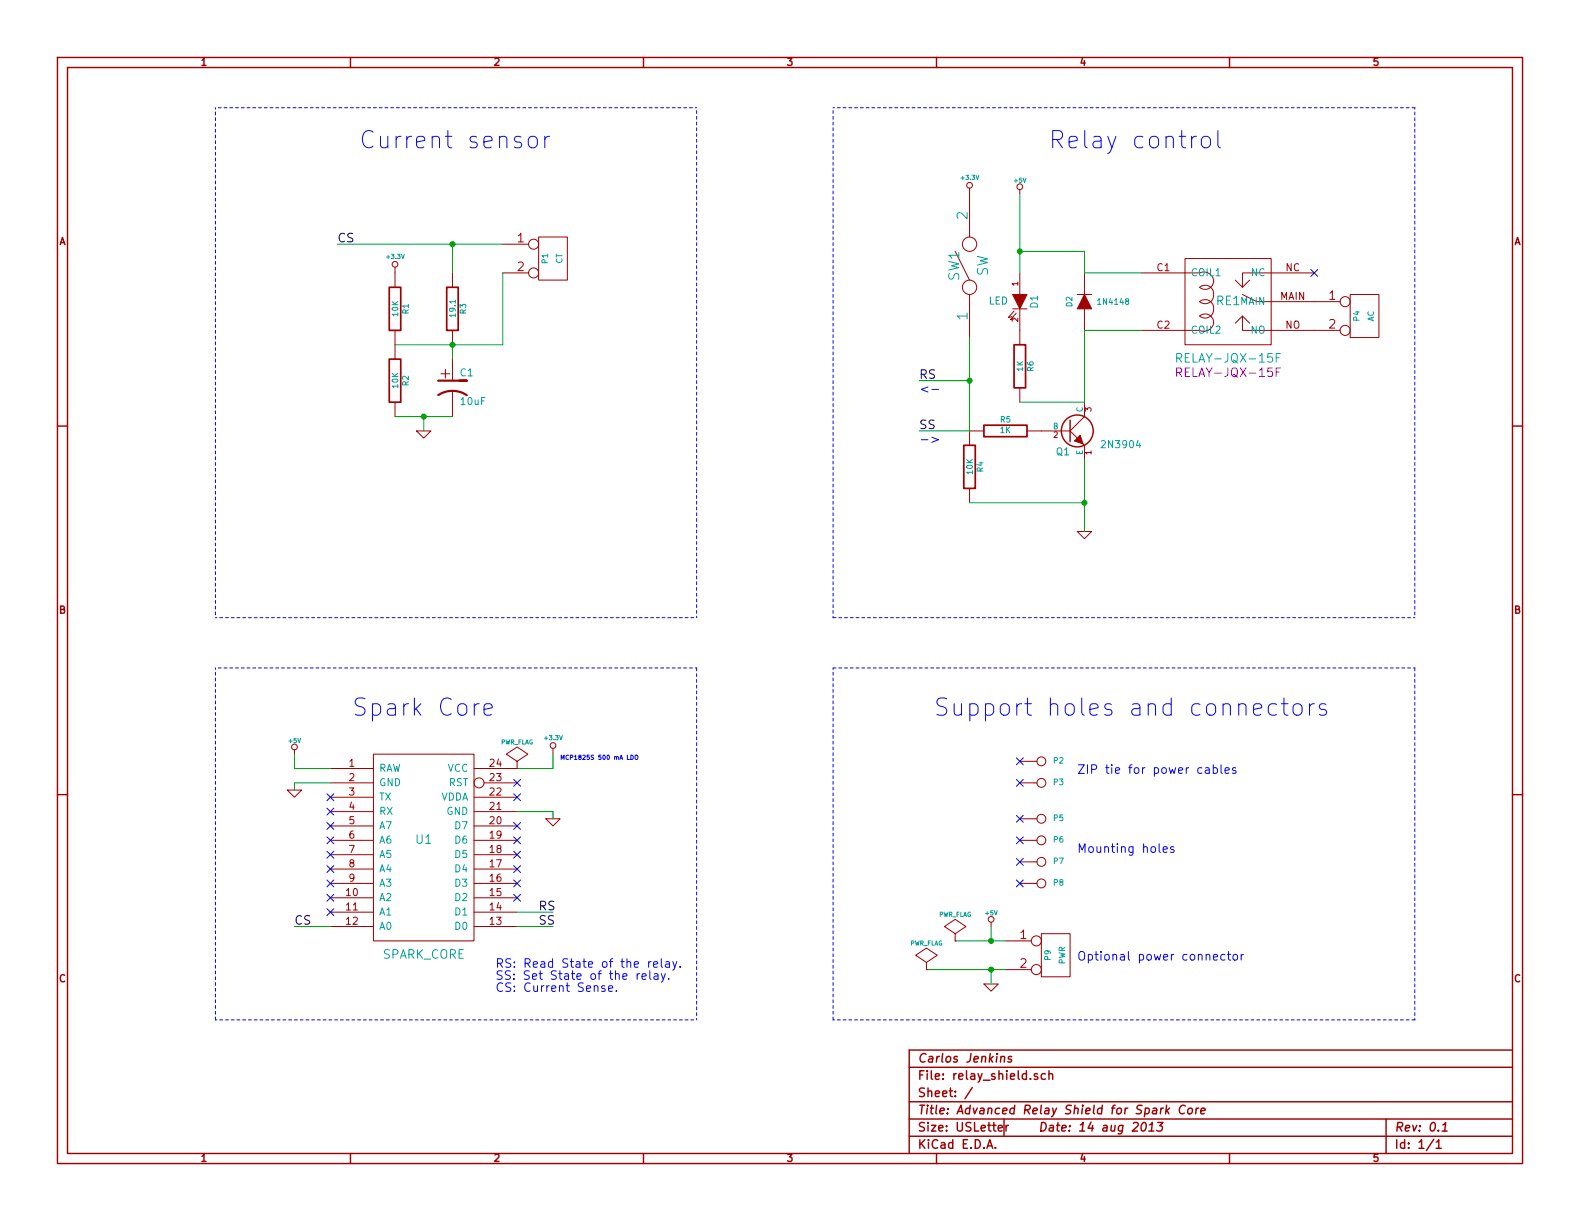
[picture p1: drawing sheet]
EESchema Schematic File Version 2
LIBS:power
LIBS:device
LIBS:transistors
LIBS:conn
LIBS:linear
LIBS:regul
LIBS:74xx
LIBS:cmos4000
LIBS:adc-dac
LIBS:memory
LIBS:xilinx
LIBS:special
LIBS:microcontrollers
LIBS:dsp
LIBS:microchip
LIBS:analog_switches
LIBS:motorola
LIBS:texas
LIBS:intel
LIBS:audio
LIBS:interface
LIBS:digital-audio
LIBS:philips
LIBS:display
LIBS:cypress
LIBS:siliconi
LIBS:opto
LIBS:atmel
LIBS:contrib
LIBS:valves
LIBS:spark_core
LIBS:relay-jqx-15f
LIBS:relay_shield-cache
EELAYER 27 0
EELAYER END
$Descr USLetter 11000 8500
encoding utf-8
Sheet 1 1
Title "Advanced Relay Shield for Spark Core"
Date "14 aug 2013"
Rev "0.1"
Comp "Carlos Jenkins"
Comment1 ""
Comment2 ""
Comment3 ""
Comment4 ""
$EndDescr
$Comp
L SPARK_CORE U1
U 1 1
P 2950 5900
F 0 "U1" H 2950 5950 60  0000 C CNN
F 1 "SPARK_CORE" H 2950 5150 60  0000 C CNN
F 2 "~" H 3450 6100 60  0000 C CNN
F 3 "~" H 3450 6100 60  0000 C CNN
	1    2950 5900
	1    0    0    -1  
$EndComp
$Comp
L +3.3V #PWR01
U 1 1
P 3850 5250
F 0 "#PWR01" H 3850 5210 30  0001 C CNN
F 1 "+3.3V" H 3850 5360 30  0000 C CNN
F 2 "" H 3850 5250 60  0000 C CNN
F 3 "" H 3850 5250 60  0000 C CNN
	1    3850 5250
	1    0    0    -1  
$EndComp
$Comp
L GND #PWR02
U 1 1
P 3850 5700
F 0 "#PWR02" H 3850 5700 30  0001 C CNN
F 1 "GND" H 3850 5630 30  0001 C CNN
F 2 "" H 3850 5700 60  0000 C CNN
F 3 "" H 3850 5700 60  0000 C CNN
	1    3850 5700
	1    0    0    -1  
$EndComp
$Comp
L GND #PWR03
U 1 1
P 2050 5500
F 0 "#PWR03" H 2050 5500 30  0001 C CNN
F 1 "GND" H 2050 5430 30  0001 C CNN
F 2 "" H 2050 5500 60  0000 C CNN
F 3 "" H 2050 5500 60  0000 C CNN
	1    2050 5500
	1    0    0    -1  
$EndComp
Text Label 3750 6350 0    60   ~ 0
RS
Text Label 3750 6450 0    60   ~ 0
SS
Text Label 2050 6450 0    60   ~ 0
CS
Text Notes 3450 6750 0    60   ~ 0
RS: Read State of the relay.\nSS: Set State of the relay.\nCS: Current Sense.
$Comp
L SPST SW1
U 1 1
P 6750 1850
F 0 "SW1" H 6750 1950 70  0000 C CNN
F 1 "SW" H 6750 1750 70  0000 C CNN
F 2 "~" H 6750 1850 60  0000 C CNN
F 3 "~" H 6750 1850 60  0000 C CNN
	1    6750 1850
	0    -1   -1   0   
$EndComp
$Comp
L LED D1
U 1 1
P 7100 2100
F 0 "D1" H 7100 2200 50  0000 C CNN
F 1 "LED" V 7100 1950 50  0000 C CNN
F 2 "~" H 7100 2100 60  0000 C CNN
F 3 "~" H 7100 2100 60  0000 C CNN
	1    7100 2100
	0    1    1    0   
$EndComp
$Comp
L DIODE D2
U 1 1
P 7550 2100
F 0 "D2" H 7550 2200 40  0000 C CNN
F 1 "1N4148" V 7550 1900 40  0000 C CNN
F 2 "~" H 7550 2100 60  0000 C CNN
F 3 "~" H 7550 2100 60  0000 C CNN
	1    7550 2100
	0    -1   -1   0   
$EndComp
$Comp
L NPN Q1
U 1 1
P 7450 3000
F 0 "Q1" H 7450 2850 50  0000 R CNN
F 1 "2N3904" H 7950 2900 50  0000 R CNN
F 2 "~" H 7450 3000 60  0000 C CNN
F 3 "~" H 7450 3000 60  0000 C CNN
	1    7450 3000
	1    0    0    -1  
$EndComp
$Comp
L +3.3V #PWR04
U 1 1
P 6750 1350
F 0 "#PWR04" H 6750 1310 30  0001 C CNN
F 1 "+3.3V" H 6750 1460 30  0000 C CNN
F 2 "" H 6750 1350 60  0000 C CNN
F 3 "" H 6750 1350 60  0000 C CNN
	1    6750 1350
	1    0    0    -1  
$EndComp
$Comp
L GND #PWR05
U 1 1
P 7550 3700
F 0 "#PWR05" H 7550 3700 30  0001 C CNN
F 1 "GND" H 7550 3630 30  0001 C CNN
F 2 "" H 7550 3700 60  0000 C CNN
F 3 "" H 7550 3700 60  0000 C CNN
	1    7550 3700
	1    0    0    -1  
$EndComp
$Comp
L R R6
U 1 1
P 7100 2550
F 0 "R6" V 7180 2550 40  0000 C CNN
F 1 "1K" V 7107 2551 40  0000 C CNN
F 2 "~" V 7030 2550 30  0000 C CNN
F 3 "~" H 7100 2550 30  0000 C CNN
	1    7100 2550
	1    0    0    -1  
$EndComp
$Comp
L +5V #PWR06
U 1 1
P 2050 5250
F 0 "#PWR06" H 2050 5340 20  0001 C CNN
F 1 "+5V" H 2050 5340 30  0000 C CNN
F 2 "" H 2050 5250 60  0000 C CNN
F 3 "" H 2050 5250 60  0000 C CNN
	1    2050 5250
	1    0    0    -1  
$EndComp
$Comp
L +5V #PWR07
U 1 1
P 7100 1350
F 0 "#PWR07" H 7100 1440 20  0001 C CNN
F 1 "+5V" H 7100 1440 30  0000 C CNN
F 2 "" H 7100 1350 60  0000 C CNN
F 3 "" H 7100 1350 60  0000 C CNN
	1    7100 1350
	1    0    0    -1  
$EndComp
$Comp
L R R5
U 1 1
P 7000 3000
F 0 "R5" V 7080 3000 40  0000 C CNN
F 1 "1K" V 7007 3001 40  0000 C CNN
F 2 "~" V 6930 3000 30  0000 C CNN
F 3 "~" H 7000 3000 30  0000 C CNN
	1    7000 3000
	0    -1   -1   0   
$EndComp
Text Notes 3900 5300 0    30   ~ 0
MCP1825S 500 mA LDO\n
Text Label 6400 3000 0    60   ~ 0
SS
Text Label 6400 2650 0    60   ~ 0
RS
$Comp
L R R4
U 1 1
P 6750 3250
F 0 "R4" V 6830 3250 40  0000 C CNN
F 1 "10K" V 6757 3251 40  0000 C CNN
F 2 "~" V 6680 3250 30  0000 C CNN
F 3 "~" H 6750 3250 30  0000 C CNN
	1    6750 3250
	1    0    0    -1  
$EndComp
$Comp
L CONN_2 P1
U 1 1
P 3850 1800
F 0 "P1" V 3800 1800 40  0000 C CNN
F 1 "CT" V 3900 1800 40  0000 C CNN
F 2 "" H 3850 1800 60  0000 C CNN
F 3 "" H 3850 1800 60  0000 C CNN
	1    3850 1800
	1    0    0    -1  
$EndComp
$Comp
L R R3
U 1 1
P 3150 2150
F 0 "R3" V 3230 2150 40  0000 C CNN
F 1 "19.1" V 3157 2151 40  0000 C CNN
F 2 "~" V 3080 2150 30  0000 C CNN
F 3 "~" H 3150 2150 30  0000 C CNN
	1    3150 2150
	1    0    0    -1  
$EndComp
Text Label 2350 1700 0    60   ~ 0
CS
$Comp
L +3.3V #PWR08
U 1 1
P 2750 1900
F 0 "#PWR08" H 2750 1860 30  0001 C CNN
F 1 "+3.3V" H 2750 2010 30  0000 C CNN
F 2 "" H 2750 1900 60  0000 C CNN
F 3 "" H 2750 1900 60  0000 C CNN
	1    2750 1900
	1    0    0    -1  
$EndComp
$Comp
L R R1
U 1 1
P 2750 2150
F 0 "R1" V 2830 2150 40  0000 C CNN
F 1 "10K" V 2757 2151 40  0000 C CNN
F 2 "~" V 2680 2150 30  0000 C CNN
F 3 "~" H 2750 2150 30  0000 C CNN
	1    2750 2150
	1    0    0    -1  
$EndComp
$Comp
L R R2
U 1 1
P 2750 2650
F 0 "R2" V 2830 2650 40  0000 C CNN
F 1 "10K" V 2757 2651 40  0000 C CNN
F 2 "~" V 2680 2650 30  0000 C CNN
F 3 "~" H 2750 2650 30  0000 C CNN
	1    2750 2650
	1    0    0    -1  
$EndComp
$Comp
L CP1 C1
U 1 1
P 3150 2700
F 0 "C1" H 3200 2800 50  0000 L CNN
F 1 "10uF" H 3200 2600 50  0000 L CNN
F 2 "~" H 3150 2700 60  0000 C CNN
F 3 "~" H 3150 2700 60  0000 C CNN
	1    3150 2700
	1    0    0    -1  
$EndComp
$Comp
L GND #PWR09
U 1 1
P 2950 3000
F 0 "#PWR09" H 2950 3000 30  0001 C CNN
F 1 "GND" H 2950 2930 30  0001 C CNN
F 2 "" H 2950 3000 60  0000 C CNN
F 3 "" H 2950 3000 60  0000 C CNN
	1    2950 3000
	1    0    0    -1  
$EndComp
Text Notes 6400 2750 0    60   ~ 0
<-
Text Notes 6400 3100 0    60   ~ 0
->\n
$Comp
L RELAY-JQX-15F RE1
U 1 1
P 8550 2100
F 0 "RE1" H 8550 2100 60  0000 C CNN
F 1 "RELAY-JQX-15F" H 8550 1700 60  0000 C CNN
F 2 "RELAY-JQX-15F" H 8550 1600 60  0000 C CNN
F 3 "" H 8900 1700 60  0000 C CNN
	1    8550 2100
	1    0    0    -1  
$EndComp
NoConn ~ 9150 1900
$Comp
L CONN_2 P4
U 1 1
P 9500 2200
F 0 "P4" V 9450 2200 40  0000 C CNN
F 1 "AC" V 9550 2200 40  0000 C CNN
F 2 "" H 9500 2200 60  0000 C CNN
F 3 "" H 9500 2200 60  0000 C CNN
	1    9500 2200
	1    0    0    -1  
$EndComp
$Comp
L CONN_1 P3
U 1 1
P 7250 5450
F 0 "P3" H 7330 5450 40  0000 L CNN
F 1 "Z2" H 7250 5505 30  0001 C CNN
F 2 "" H 7250 5450 60  0000 C CNN
F 3 "" H 7250 5450 60  0000 C CNN
	1    7250 5450
	1    0    0    -1  
$EndComp
$Comp
L CONN_1 P2
U 1 1
P 7250 5300
F 0 "P2" H 7330 5300 40  0000 L CNN
F 1 "Z1" H 7250 5355 30  0001 C CNN
F 2 "" H 7250 5300 60  0000 C CNN
F 3 "" H 7250 5300 60  0000 C CNN
	1    7250 5300
	1    0    0    -1  
$EndComp
$Comp
L CONN_1 P5
U 1 1
P 7250 5700
F 0 "P5" H 7330 5700 40  0000 L CNN
F 1 "MH1" H 7250 5755 30  0001 C CNN
F 2 "" H 7250 5700 60  0000 C CNN
F 3 "" H 7250 5700 60  0000 C CNN
	1    7250 5700
	1    0    0    -1  
$EndComp
$Comp
L CONN_1 P6
U 1 1
P 7250 5850
F 0 "P6" H 7330 5850 40  0000 L CNN
F 1 "MH2" H 7250 5905 30  0001 C CNN
F 2 "" H 7250 5850 60  0000 C CNN
F 3 "" H 7250 5850 60  0000 C CNN
	1    7250 5850
	1    0    0    -1  
$EndComp
$Comp
L CONN_1 P7
U 1 1
P 7250 6000
F 0 "P7" H 7330 6000 40  0000 L CNN
F 1 "MH3" H 7250 6055 30  0001 C CNN
F 2 "" H 7250 6000 60  0000 C CNN
F 3 "" H 7250 6000 60  0000 C CNN
	1    7250 6000
	1    0    0    -1  
$EndComp
$Comp
L CONN_1 P8
U 1 1
P 7250 6150
F 0 "P8" H 7330 6150 40  0000 L CNN
F 1 "MH4" H 7250 6205 30  0001 C CNN
F 2 "" H 7250 6150 60  0000 C CNN
F 3 "" H 7250 6150 60  0000 C CNN
	1    7250 6150
	1    0    0    -1  
$EndComp
NoConn ~ 7100 5300
NoConn ~ 7100 5450
NoConn ~ 7100 5700
NoConn ~ 7100 5850
NoConn ~ 7100 6000
NoConn ~ 7100 6150
Text Notes 7500 5400 0    60   ~ 0
ZIP tie for power cables
Text Notes 7500 5950 0    60   ~ 0
Mounting holes
Text Notes 6500 5000 0    120  ~ 0
Support holes and connectors
Text Notes 2450 5000 0    120  ~ 0
Spark Core
Text Notes 2500 1050 0    120  ~ 0
Current sensor
Text Notes 7300 1050 0    120  ~ 0
Relay control
Wire Wire Line
	3850 5700 3850 5650
Wire Wire Line
	3850 5650 3600 5650
Wire Wire Line
	3600 5350 3850 5350
Wire Wire Line
	3850 5350 3850 5250
Wire Wire Line
	2300 5450 2050 5450
Wire Wire Line
	2050 5450 2050 5500
Wire Wire Line
	3600 6450 3850 6450
Wire Wire Line
	2300 6450 2050 6450
Wire Wire Line
	3600 6350 3850 6350
Wire Wire Line
	7100 1350 7100 1900
Wire Wire Line
	7550 1750 7550 1900
Wire Wire Line
	7550 2800 7100 2800
Wire Wire Line
	7550 2800 7550 2300
Wire Wire Line
	7550 3700 7550 3200
Wire Wire Line
	2300 5350 2050 5350
Wire Wire Line
	2050 5350 2050 5250
Wire Wire Line
	7550 2300 7950 2300
Wire Wire Line
	7550 1900 7950 1900
Wire Wire Line
	2350 1700 3500 1700
Wire Wire Line
	3150 1700 3150 1900
Connection ~ 3150 1700
Wire Wire Line
	3500 2400 3500 1900
Wire Wire Line
	2750 2400 3500 2400
Connection ~ 3150 2400
Wire Wire Line
	3150 2400 3150 2500
Wire Wire Line
	3150 2900 2750 2900
Wire Wire Line
	2950 2900 2950 3000
Connection ~ 2950 2900
Wire Wire Line
	7550 1750 7100 1750
Connection ~ 7100 1750
Wire Wire Line
	6750 3000 6750 2350
Wire Wire Line
	6750 3000 6400 3000
Wire Wire Line
	6750 2650 6400 2650
Connection ~ 6750 2650
Wire Wire Line
	6750 3500 7550 3500
Connection ~ 7550 3500
Wire Notes Line
	4850 7100 4850 4650
Wire Notes Line
	4850 4650 1500 4650
Wire Notes Line
	1500 4650 1500 7100
Wire Notes Line
	1500 7100 4850 7100
Wire Notes Line
	5800 4300 5800 750 
Wire Notes Line
	5800 750  9850 750 
Wire Notes Line
	9850 750  9850 4300
Wire Notes Line
	9850 4300 5800 4300
Wire Notes Line
	5800 4650 5800 7100
Wire Notes Line
	5800 7100 9850 7100
Wire Notes Line
	9850 7100 9850 4650
Wire Notes Line
	9850 4650 5800 4650
Wire Notes Line
	4850 4300 4850 750 
Wire Notes Line
	4850 750  1500 750 
Wire Notes Line
	1500 750  1500 4300
Wire Notes Line
	1500 4300 4850 4300
$Comp
L CONN_2 P9
U 1 1
P 7350 6650
F 0 "P9" V 7300 6650 40  0000 C CNN
F 1 "PWR" V 7400 6650 40  0000 C CNN
F 2 "" H 7350 6650 60  0000 C CNN
F 3 "" H 7350 6650 60  0000 C CNN
	1    7350 6650
	1    0    0    -1  
$EndComp
$Comp
L GND #PWR010
U 1 1
P 6900 6850
F 0 "#PWR010" H 6900 6850 30  0001 C CNN
F 1 "GND" H 6900 6780 30  0001 C CNN
F 2 "" H 6900 6850 60  0000 C CNN
F 3 "" H 6900 6850 60  0000 C CNN
	1    6900 6850
	1    0    0    -1  
$EndComp
$Comp
L +5V #PWR011
U 1 1
P 6900 6450
F 0 "#PWR011" H 6900 6540 20  0001 C CNN
F 1 "+5V" H 6900 6540 30  0000 C CNN
F 2 "" H 6900 6450 60  0000 C CNN
F 3 "" H 6900 6450 60  0000 C CNN
	1    6900 6450
	1    0    0    -1  
$EndComp
Wire Wire Line
	6650 6550 7000 6550
Wire Wire Line
	6900 6550 6900 6450
Wire Wire Line
	6450 6750 7000 6750
Wire Wire Line
	6900 6750 6900 6850
Text Notes 7500 6700 0    60   ~ 0
Optional power connector
NoConn ~ 3600 6250
NoConn ~ 3600 6150
NoConn ~ 3600 6050
NoConn ~ 3600 5950
NoConn ~ 3600 5850
NoConn ~ 3600 5750
NoConn ~ 3600 5550
NoConn ~ 3600 5450
NoConn ~ 2300 5550
NoConn ~ 2300 5650
NoConn ~ 2300 5750
NoConn ~ 2300 5850
NoConn ~ 2300 5950
NoConn ~ 2300 6050
NoConn ~ 2300 6150
NoConn ~ 2300 6250
NoConn ~ 2300 6350
$Comp
L PWR_FLAG #FLG012
U 1 1
P 6650 6550
F 0 "#FLG012" H 6650 6645 30  0001 C CNN
F 1 "PWR_FLAG" H 6650 6730 30  0000 C CNN
F 2 "" H 6650 6550 60  0000 C CNN
F 3 "" H 6650 6550 60  0000 C CNN
	1    6650 6550
	1    0    0    -1  
$EndComp
$Comp
L PWR_FLAG #FLG013
U 1 1
P 6450 6750
F 0 "#FLG013" H 6450 6845 30  0001 C CNN
F 1 "PWR_FLAG" H 6450 6930 30  0000 C CNN
F 2 "" H 6450 6750 60  0000 C CNN
F 3 "" H 6450 6750 60  0000 C CNN
	1    6450 6750
	1    0    0    -1  
$EndComp
Connection ~ 6900 6550
Connection ~ 6900 6750
$Comp
L PWR_FLAG #FLG014
U 1 1
P 3600 5350
F 0 "#FLG014" H 3600 5445 30  0001 C CNN
F 1 "PWR_FLAG" H 3600 5530 30  0000 C CNN
F 2 "" H 3600 5350 60  0000 C CNN
F 3 "" H 3600 5350 60  0000 C CNN
	1    3600 5350
	1    0    0    -1  
$EndComp
$EndSCHEMATC
